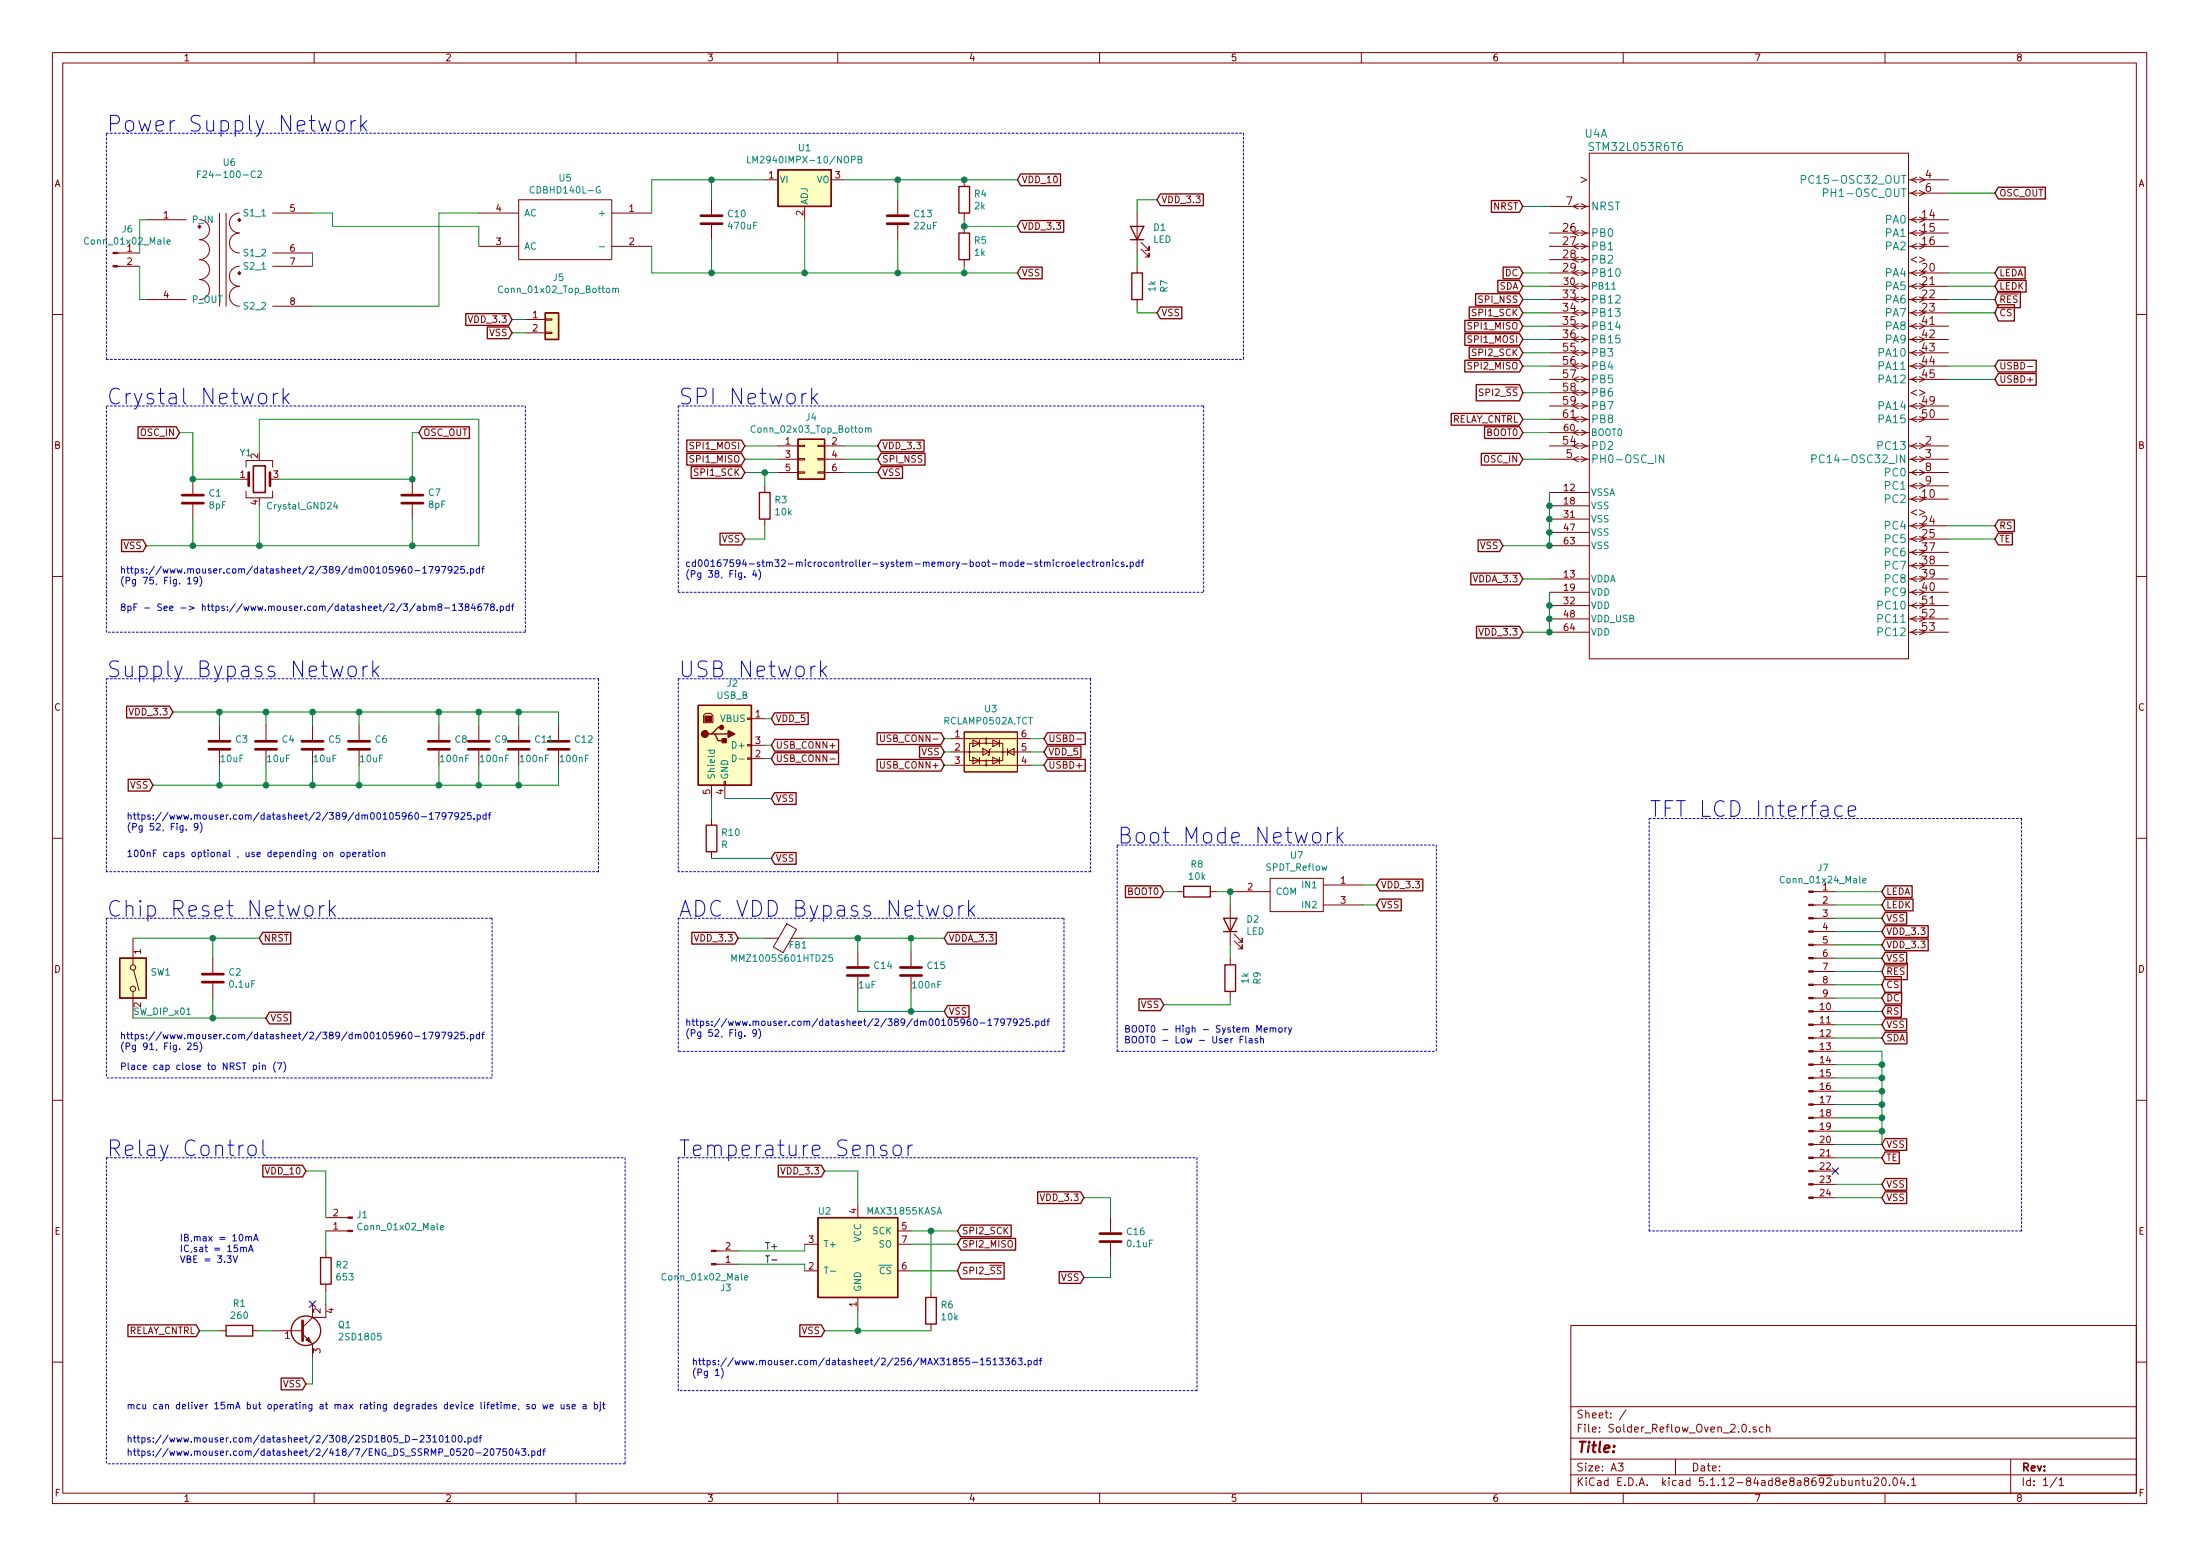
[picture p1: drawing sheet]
EESchema Schematic File Version 4
EELAYER 30 0
EELAYER END
$Descr A3 16535 11693
encoding utf-8
Sheet 1 1
Title ""
Date ""
Rev ""
Comp ""
Comment1 ""
Comment2 ""
Comment3 ""
Comment4 ""
$EndDescr
Text GLabel 11450 4750 0    50   Input ~ 0
VDD_3.3
Text GLabel 11300 4100 0    50   Input ~ 0
VSS
$Comp
L STM32L053R6T6:STM32L053R6T6 U4
U 1 1
P 11650 1350
F 0 "U4" H 12000 1700 60  0000 C CNN
F 1 "STM32L053R6T6" H 12300 1600 60  0000 C CNN
F 2 "Package_QFP:LQFP-64_10x10mm_P0.5mm" H 13150 1590 60  0001 C CNN
F 3 "" H 11650 1350 60  0000 C CNN
	1    11650 1350
	1    0    0    -1  
$EndComp
Wire Wire Line
	11650 4550 11650 4450
Wire Wire Line
	11650 4650 11650 4550
Connection ~ 11650 4550
Wire Wire Line
	11650 4650 11650 4750
Connection ~ 11650 4650
Wire Wire Line
	11650 4100 11650 4000
Wire Wire Line
	11650 4000 11650 3900
Connection ~ 11650 4000
Wire Wire Line
	11650 3900 11650 3800
Connection ~ 11650 3900
Wire Wire Line
	11650 3800 11650 3700
Connection ~ 11650 3800
Wire Wire Line
	11300 4100 11650 4100
Connection ~ 11650 4100
Wire Wire Line
	11450 4750 11650 4750
Connection ~ 11650 4750
$Comp
L Device:Crystal_GND24 Y1
U 1 1
P 1950 3600
F 0 "Y1" H 1800 3800 50  0000 L CNN
F 1 "Crystal_GND24" H 2000 3400 50  0000 L CNN
F 2 "Crystal:Crystal_SMD_3225-4Pin_3.2x2.5mm_HandSoldering" H 1950 3600 50  0001 C CNN
F 3 "~" H 1950 3600 50  0001 C CNN
	1    1950 3600
	1    0    0    -1  
$EndComp
Text Notes 900  4400 0    50   ~ 0
https://www.mouser.com/datasheet/2/389/dm00105960-1797925.pdf\n(Pg 75, Fig. 19)
$Comp
L Device:C C7
U 1 1
P 3100 3750
F 0 "C7" H 2985 3704 50  0000 R CNN
F 1 "8pF" H 2985 3795 50  0000 R CNN
F 2 "Capacitor_SMD:C_0805_2012Metric_Pad1.18x1.45mm_HandSolder" H 3138 3600 50  0001 C CNN
F 3 "~" H 3100 3750 50  0001 C CNN
	1    3100 3750
	-1   0    0    1   
$EndComp
Text GLabel 1100 4100 0    50   Input ~ 0
VSS
Wire Wire Line
	2100 3600 3100 3600
Wire Wire Line
	1100 4100 1450 4100
Wire Wire Line
	1450 4100 1950 4100
Wire Wire Line
	1950 4100 1950 3800
Connection ~ 1450 4100
Wire Wire Line
	1950 4100 3100 4100
Wire Wire Line
	3100 4100 3100 3900
Connection ~ 1950 4100
Wire Wire Line
	1950 3400 1950 3150
Wire Wire Line
	1950 3150 3600 3150
Wire Wire Line
	3600 3150 3600 4100
Wire Wire Line
	3600 4100 3100 4100
Connection ~ 3100 4100
Text GLabel 1350 3250 0    50   Input ~ 0
OSC_IN
Text GLabel 3150 3250 2    50   Input ~ 0
OSC_OUT
Wire Wire Line
	1450 4100 1450 3900
Wire Wire Line
	1450 3600 1800 3600
$Comp
L Device:C C1
U 1 1
P 1450 3750
F 0 "C1" H 1565 3796 50  0000 L CNN
F 1 "8pF" H 1565 3705 50  0000 L CNN
F 2 "Capacitor_SMD:C_0805_2012Metric_Pad1.18x1.45mm_HandSolder" H 1488 3600 50  0001 C CNN
F 3 "~" H 1450 3750 50  0001 C CNN
	1    1450 3750
	1    0    0    -1  
$EndComp
Wire Wire Line
	1350 3250 1450 3250
Wire Wire Line
	1450 3250 1450 3600
Connection ~ 1450 3600
Wire Wire Line
	3150 3250 3100 3250
Text Notes 900  4600 0    50   ~ 0
8pF - See -> https://www.mouser.com/datasheet/2/3/abm8-1384678.pdf
Text GLabel 11450 3450 0    50   Input ~ 0
OSC_IN
Wire Wire Line
	11450 3450 11650 3450
Text GLabel 15000 1450 2    50   Input ~ 0
OSC_OUT
Wire Wire Line
	15000 1450 14650 1450
Wire Notes Line
	800  3050 3950 3050
Wire Notes Line
	3950 3050 3950 4750
Wire Notes Line
	3950 4750 800  4750
Wire Notes Line
	800  4750 800  3050
Text Notes 800  3050 0    118  ~ 0
Crystal Network
Text GLabel 11450 1550 0    50   Input ~ 0
NRST
Wire Wire Line
	11450 1550 11650 1550
Wire Wire Line
	3100 3600 3100 3250
Connection ~ 3100 3600
$Comp
L Connector_Generic:Conn_02x03_Odd_Even J4
U 1 1
P 6050 3450
F 0 "J4" H 6100 3767 50  0000 C CNN
F 1 "Conn_02x03_Top_Bottom" H 6100 3676 50  0000 C CNN
F 2 "Connector_PinHeader_2.54mm:PinHeader_2x03_P2.54mm_Vertical" H 6050 3450 50  0001 C CNN
F 3 "~" H 6050 3450 50  0001 C CNN
	1    6050 3450
	1    0    0    -1  
$EndComp
Text GLabel 5600 3450 0    50   Input ~ 0
SPI1_MISO
Text GLabel 5600 3350 0    50   Input ~ 0
SPI1_MOSI
Text GLabel 5600 3550 0    50   Input ~ 0
SPI1_SCK
Text GLabel 6600 3350 2    50   Input ~ 0
VDD_3.3
Text GLabel 6600 3550 2    50   Input ~ 0
VSS
Text GLabel 6600 3450 2    50   Input ~ 0
SPI_NSS
Wire Wire Line
	5850 3450 5600 3450
Wire Wire Line
	6350 3550 6600 3550
Wire Wire Line
	6600 3450 6350 3450
Wire Wire Line
	6600 3350 6350 3350
Text GLabel 11450 2450 0    50   Input ~ 0
SPI1_MISO
Text GLabel 11450 2550 0    50   Input ~ 0
SPI1_MOSI
Text GLabel 11450 2350 0    50   Input ~ 0
SPI1_SCK
Text Notes 5100 3050 0    118  ~ 0
SPI Network
Text Notes 800  5100 0    118  ~ 0
Supply Bypass Network
Wire Notes Line
	800  6550 800  5100
Wire Notes Line
	4500 6550 800  6550
Wire Notes Line
	4500 5100 4500 6550
Wire Notes Line
	800  5100 4500 5100
Text Notes 950  6450 0    50   ~ 0
100nF caps optional , use depending on operation
Text Notes 950  6250 0    50   ~ 0
https://www.mouser.com/datasheet/2/389/dm00105960-1797925.pdf\n(Pg 52, Fig. 9)
Wire Wire Line
	3900 5900 4200 5900
Connection ~ 3900 5900
Wire Wire Line
	3900 5750 3900 5900
Wire Wire Line
	3900 5350 4200 5350
Connection ~ 3900 5350
Wire Wire Line
	3900 5450 3900 5350
Wire Wire Line
	3600 5350 3900 5350
Connection ~ 3600 5350
Wire Wire Line
	3600 5450 3600 5350
Wire Wire Line
	3600 5900 3900 5900
Connection ~ 3600 5900
Wire Wire Line
	3600 5750 3600 5900
Wire Wire Line
	3300 5900 3600 5900
Connection ~ 3300 5900
Wire Wire Line
	3300 5750 3300 5900
Wire Wire Line
	3300 5350 3600 5350
Connection ~ 3300 5350
Wire Wire Line
	3300 5450 3300 5350
Wire Wire Line
	2700 5350 3300 5350
Connection ~ 2700 5350
Wire Wire Line
	2700 5450 2700 5350
Wire Wire Line
	2700 5900 3300 5900
Connection ~ 2700 5900
Wire Wire Line
	2700 5750 2700 5900
Wire Wire Line
	2350 5900 2700 5900
Connection ~ 2350 5900
Wire Wire Line
	2350 5750 2350 5900
Wire Wire Line
	2350 5350 2700 5350
Connection ~ 2350 5350
Wire Wire Line
	2350 5450 2350 5350
Wire Wire Line
	2000 5350 2350 5350
Connection ~ 2000 5350
Wire Wire Line
	2000 5450 2000 5350
Wire Wire Line
	2000 5900 2350 5900
Connection ~ 2000 5900
Wire Wire Line
	2000 5750 2000 5900
Wire Wire Line
	1650 5900 2000 5900
Connection ~ 1650 5900
Wire Wire Line
	1650 5750 1650 5900
Wire Wire Line
	1650 5350 2000 5350
Connection ~ 1650 5350
Wire Wire Line
	1650 5450 1650 5350
Wire Wire Line
	4200 5900 4200 5750
Wire Wire Line
	1150 5900 1650 5900
Wire Wire Line
	4200 5350 4200 5450
Wire Wire Line
	1300 5350 1650 5350
$Comp
L Device:C C12
U 1 1
P 4200 5600
F 0 "C12" H 4315 5646 50  0000 L CNN
F 1 "100nF" H 4200 5500 50  0000 L CNN
F 2 "Capacitor_SMD:C_0805_2012Metric_Pad1.18x1.45mm_HandSolder" H 4238 5450 50  0001 C CNN
F 3 "~" H 4200 5600 50  0001 C CNN
	1    4200 5600
	1    0    0    -1  
$EndComp
$Comp
L Device:C C11
U 1 1
P 3900 5600
F 0 "C11" H 4015 5646 50  0000 L CNN
F 1 "100nF" H 3900 5500 50  0000 L CNN
F 2 "Capacitor_SMD:C_0805_2012Metric_Pad1.18x1.45mm_HandSolder" H 3938 5450 50  0001 C CNN
F 3 "~" H 3900 5600 50  0001 C CNN
	1    3900 5600
	1    0    0    -1  
$EndComp
$Comp
L Device:C C9
U 1 1
P 3600 5600
F 0 "C9" H 3715 5646 50  0000 L CNN
F 1 "100nF" H 3600 5500 50  0000 L CNN
F 2 "Capacitor_SMD:C_0805_2012Metric_Pad1.18x1.45mm_HandSolder" H 3638 5450 50  0001 C CNN
F 3 "~" H 3600 5600 50  0001 C CNN
	1    3600 5600
	1    0    0    -1  
$EndComp
$Comp
L Device:C C8
U 1 1
P 3300 5600
F 0 "C8" H 3415 5646 50  0000 L CNN
F 1 "100nF" H 3300 5500 50  0000 L CNN
F 2 "Capacitor_SMD:C_0805_2012Metric_Pad1.18x1.45mm_HandSolder" H 3338 5450 50  0001 C CNN
F 3 "~" H 3300 5600 50  0001 C CNN
	1    3300 5600
	1    0    0    -1  
$EndComp
$Comp
L Device:C C6
U 1 1
P 2700 5600
F 0 "C6" H 2815 5646 50  0000 L CNN
F 1 "10uF" H 2700 5500 50  0000 L CNN
F 2 "Capacitor_SMD:C_0805_2012Metric_Pad1.18x1.45mm_HandSolder" H 2738 5450 50  0001 C CNN
F 3 "~" H 2700 5600 50  0001 C CNN
	1    2700 5600
	1    0    0    -1  
$EndComp
$Comp
L Device:C C5
U 1 1
P 2350 5600
F 0 "C5" H 2465 5646 50  0000 L CNN
F 1 "10uF" H 2350 5500 50  0000 L CNN
F 2 "Capacitor_SMD:C_0805_2012Metric_Pad1.18x1.45mm_HandSolder" H 2388 5450 50  0001 C CNN
F 3 "~" H 2350 5600 50  0001 C CNN
	1    2350 5600
	1    0    0    -1  
$EndComp
$Comp
L Device:C C4
U 1 1
P 2000 5600
F 0 "C4" H 2115 5646 50  0000 L CNN
F 1 "10uF" H 2000 5500 50  0000 L CNN
F 2 "Capacitor_SMD:C_0805_2012Metric_Pad1.18x1.45mm_HandSolder" H 2038 5450 50  0001 C CNN
F 3 "~" H 2000 5600 50  0001 C CNN
	1    2000 5600
	1    0    0    -1  
$EndComp
$Comp
L Device:C C3
U 1 1
P 1650 5600
F 0 "C3" H 1765 5646 50  0000 L CNN
F 1 "10uF" H 1650 5500 50  0000 L CNN
F 2 "Capacitor_SMD:C_0805_2012Metric_Pad1.18x1.45mm_HandSolder" H 1688 5450 50  0001 C CNN
F 3 "~" H 1650 5600 50  0001 C CNN
	1    1650 5600
	1    0    0    -1  
$EndComp
Text GLabel 1150 5900 0    50   Input ~ 0
VSS
Text GLabel 1300 5350 0    50   Input ~ 0
VDD_3.3
Wire Notes Line
	800  6900 800  8100
Wire Notes Line
	3700 6900 3700 8100
Text Notes 900  8050 0    50   ~ 0
Place cap close to NRST pin (7)
Text Notes 800  6900 0    118  ~ 0
Chip Reset Network
Wire Notes Line
	3700 8100 800  8100
Wire Notes Line
	800  6900 3700 6900
Text Notes 900  7900 0    50   ~ 0
https://www.mouser.com/datasheet/2/389/dm00105960-1797925.pdf\n(Pg 91, Fig. 25)
Wire Wire Line
	1600 7050 1950 7050
Connection ~ 1600 7050
Wire Wire Line
	1600 7200 1600 7050
Wire Wire Line
	1600 7500 1600 7650
Wire Wire Line
	1000 7050 1600 7050
Connection ~ 1600 7650
Wire Wire Line
	2000 7650 1600 7650
Text GLabel 2000 7650 2    50   Input ~ 0
VSS
Text GLabel 1950 7050 2    50   Input ~ 0
NRST
Wire Wire Line
	1000 7650 1600 7650
$Comp
L Switch:SW_DIP_x01 SW1
U 1 1
P 1000 7350
F 0 "SW1" V 954 7480 50  0000 L CNN
F 1 "SW_DIP_x01" V 1250 7350 50  0000 L CNN
F 2 "Button_Switch_SMD:SW_Push_1P1T_NO_6x6mm_H9.5mm" H 1000 7350 50  0001 C CNN
F 3 "~" H 1000 7350 50  0001 C CNN
	1    1000 7350
	0    1    1    0   
$EndComp
$Comp
L Device:C C2
U 1 1
P 1600 7350
F 0 "C2" H 1715 7396 50  0000 L CNN
F 1 "0.1uF" H 1715 7305 50  0000 L CNN
F 2 "Capacitor_SMD:C_0805_2012Metric_Pad1.18x1.45mm_HandSolder" H 1638 7200 50  0001 C CNN
F 3 "~" H 1600 7350 50  0001 C CNN
	1    1600 7350
	1    0    0    -1  
$EndComp
Text GLabel 5800 5400 2    50   Input ~ 0
VDD_5
Wire Wire Line
	5800 5400 5750 5400
Text GLabel 5800 6000 2    50   Input ~ 0
VSS
Wire Wire Line
	5800 6000 5450 6000
Text GLabel 5800 5600 2    50   Input ~ 0
USB_CONN+
Text GLabel 5800 5700 2    50   Input ~ 0
USB_CONN-
$Comp
L Power_Protection:WE-TVS-82400102 U3
U 1 1
P 7450 5650
F 0 "U3" H 7450 5975 50  0000 C CNN
F 1 "RCLAMP0502A.TCT " H 7450 5884 50  0000 C CNN
F 2 "Package_TO_SOT_SMD:SOT-23-6" H 7450 5450 50  0001 C CNN
F 3 "https://katalog.we-online.de/pbs/datasheet/82400102.pdf" H 7450 5400 50  0001 C CNN
	1    7450 5650
	1    0    0    -1  
$EndComp
Text GLabel 7850 5750 2    50   Input ~ 0
USBD+
Text GLabel 7850 5550 2    50   Input ~ 0
USBD-
Text GLabel 7100 5750 0    50   Input ~ 0
USB_CONN+
Text GLabel 7100 5550 0    50   Input ~ 0
USB_CONN-
Text GLabel 7100 5650 0    50   Input ~ 0
VSS
Text GLabel 7850 5650 2    50   Input ~ 0
VDD_5
Wire Wire Line
	7100 5550 7150 5550
Wire Wire Line
	7100 5650 7150 5650
Wire Wire Line
	7100 5750 7150 5750
Wire Wire Line
	7750 5750 7850 5750
Wire Wire Line
	7850 5650 7750 5650
Wire Wire Line
	7850 5550 7750 5550
Wire Wire Line
	5800 5600 5750 5600
Wire Wire Line
	5800 5700 5750 5700
Wire Notes Line
	5100 5100 8200 5100
Wire Notes Line
	8200 6550 5100 6550
Text Notes 5100 5100 0    118  ~ 0
USB Network
$Comp
L Device:C C15
U 1 1
P 6850 7300
F 0 "C15" H 6965 7346 50  0000 L CNN
F 1 "100nF" H 6850 7200 50  0000 L CNN
F 2 "Capacitor_SMD:C_0805_2012Metric_Pad1.18x1.45mm_HandSolder" H 6888 7150 50  0001 C CNN
F 3 "~" H 6850 7300 50  0001 C CNN
	1    6850 7300
	1    0    0    -1  
$EndComp
$Comp
L Device:C C14
U 1 1
P 6450 7300
F 0 "C14" H 6565 7346 50  0000 L CNN
F 1 "1uF" H 6450 7200 50  0000 L CNN
F 2 "Capacitor_SMD:C_0805_2012Metric_Pad1.18x1.45mm_HandSolder" H 6488 7150 50  0001 C CNN
F 3 "~" H 6450 7300 50  0001 C CNN
	1    6450 7300
	1    0    0    -1  
$EndComp
Wire Wire Line
	6450 7450 6450 7600
Wire Wire Line
	6450 7600 6850 7600
Wire Wire Line
	6850 7600 6850 7450
Wire Wire Line
	6850 7150 6850 7050
Wire Wire Line
	6850 7050 6450 7050
Wire Wire Line
	6450 7050 6450 7150
Text GLabel 5550 7050 0    50   Input ~ 0
VDD_3.3
Text GLabel 7100 7050 2    50   Input ~ 0
VDDA_3.3
Text GLabel 7100 7600 2    50   Input ~ 0
VSS
Connection ~ 6450 7050
Wire Wire Line
	7100 7050 6850 7050
Connection ~ 6850 7050
Wire Wire Line
	7100 7600 6850 7600
Connection ~ 6850 7600
Text Notes 5150 7800 0    50   ~ 0
https://www.mouser.com/datasheet/2/389/dm00105960-1797925.pdf\n(Pg 52, Fig. 9)
Wire Notes Line
	8000 6900 8000 7900
Wire Notes Line
	8000 7900 5100 7900
Wire Notes Line
	5100 6900 8000 6900
Wire Notes Line
	5100 6900 5100 7900
Text Notes 5100 6900 0    118  ~ 0
ADC VDD Bypass Network
Text GLabel 11450 4350 0    50   Input ~ 0
VDDA_3.3
Wire Wire Line
	11450 4350 11650 4350
Text GLabel 11450 2250 0    50   Input ~ 0
SPI_NSS
$Comp
L Device:R R3
U 1 1
P 5750 3800
F 0 "R3" H 5820 3846 50  0000 L CNN
F 1 "10k" H 5820 3755 50  0000 L CNN
F 2 "Resistor_SMD:R_0805_2012Metric_Pad1.20x1.40mm_HandSolder" V 5680 3800 50  0001 C CNN
F 3 "~" H 5750 3800 50  0001 C CNN
	1    5750 3800
	1    0    0    -1  
$EndComp
Text GLabel 5600 4050 0    50   Input ~ 0
VSS
Wire Wire Line
	5600 4050 5750 4050
Wire Wire Line
	5750 4050 5750 3950
Wire Notes Line
	5100 3050 5100 4450
Text Notes 5150 4350 0    50   ~ 0
cd00167594-stm32-microcontroller-system-memory-boot-mode-stmicroelectronics.pdf\n(Pg 38, Fig. 4)
$Comp
L Device:Ferrite_Bead FB1
U 1 1
P 5900 7050
F 0 "FB1" V 5950 7150 50  0000 C CNN
F 1 "MMZ1005S601HTD25 " V 6050 7050 50  0000 C CNN
F 2 "Inductor_SMD:L_0805_2012Metric_Pad1.15x1.40mm_HandSolder" V 5830 7050 50  0001 C CNN
F 3 "~" H 5900 7050 50  0001 C CNN
	1    5900 7050
	0    1    1    0   
$EndComp
Wire Wire Line
	5550 7050 5750 7050
Wire Wire Line
	6050 7050 6450 7050
$Comp
L Connector:Conn_01x02_Male J1
U 1 1
P 2650 9250
F 0 "J1" H 2622 9132 50  0000 R CNN
F 1 "Conn_01x02_Male" H 2622 9223 50  0000 R CNN
F 2 "TerminalBlock_Phoenix:TerminalBlock_Phoenix_MKDS-1,5-2_1x02_P5.00mm_Horizontal" H 2650 9250 50  0001 C CNN
F 3 "~" H 2650 9250 50  0001 C CNN
	1    2650 9250
	-1   0    0    1   
$EndComp
$Comp
L Device:Q_NPN_BCEC Q1
U 1 1
P 2250 10000
F 0 "Q1" H 2538 10046 50  0000 L CNN
F 1 "2SD1805" H 2538 9955 50  0000 L CNN
F 2 "Package_TO_SOT_SMD:TO-252-3_TabPin4" H 2450 10100 50  0001 C CNN
F 3 "~" H 2250 10000 50  0001 C CNN
	1    2250 10000
	1    0    0    -1  
$EndComp
$Comp
L Device:R R1
U 1 1
P 1800 10000
F 0 "R1" V 1593 10000 50  0000 C CNN
F 1 "260" V 1684 10000 50  0000 C CNN
F 2 "Resistor_SMD:R_0805_2012Metric_Pad1.20x1.40mm_HandSolder" V 1730 10000 50  0001 C CNN
F 3 "~" H 1800 10000 50  0001 C CNN
	1    1800 10000
	0    1    1    0   
$EndComp
$Comp
L Device:R R2
U 1 1
P 2450 9550
F 0 "R2" H 2520 9596 50  0000 L CNN
F 1 "653" H 2520 9505 50  0000 L CNN
F 2 "Resistor_SMD:R_0805_2012Metric_Pad1.20x1.40mm_HandSolder" V 2380 9550 50  0001 C CNN
F 3 "~" H 2450 9550 50  0001 C CNN
	1    2450 9550
	1    0    0    -1  
$EndComp
Wire Wire Line
	1950 10000 2050 10000
Wire Wire Line
	2450 9700 2450 9800
NoConn ~ 2350 9800
Text GLabel 2300 10400 0    50   Input ~ 0
VSS
Text GLabel 1500 10000 0    50   Input ~ 0
RELAY_CNTRL
Wire Wire Line
	1500 10000 1650 10000
Wire Wire Line
	2300 10400 2350 10400
Wire Wire Line
	2350 10400 2350 10200
Text GLabel 2300 8800 0    50   Input ~ 0
VDD_10
Wire Wire Line
	2450 8800 2300 8800
Text Notes 950  10850 0    50   ~ 0
https://www.mouser.com/datasheet/2/308/2SD1805_D-2310100.pdf\n
Wire Notes Line
	800  8700 4700 8700
Wire Notes Line
	4700 11000 800  11000
Text Notes 800  8700 0    118  ~ 0
Relay Control
Wire Wire Line
	2450 9250 2450 9400
Wire Wire Line
	2450 8800 2450 9150
Text Notes 1350 9500 0    50   ~ 0
IB,max = 10mA\nIC,sat = 15mA\nVBE = 3.3V
Text Notes 950  10600 0    50   ~ 0
mcu can deliver 15mA but operating at max rating degrades device lifetime, so we use a bjt
Text Notes 950  10950 0    50   ~ 0
https://www.mouser.com/datasheet/2/418/7/ENG_DS_SSRMP_0520-2075043.pdf
Wire Notes Line
	800  8700 800  11000
Wire Notes Line
	4700 8700 4700 11000
$Comp
L Sensor_Temperature:MAX31855KASA U2
U 1 1
P 6450 9450
F 0 "U2" H 6200 9800 50  0000 C CNN
F 1 "MAX31855KASA" H 6800 9800 50  0000 C CNN
F 2 "Package_SO:SOIC-8_3.9x4.9mm_P1.27mm" H 7450 9100 50  0001 C CIN
F 3 "http://datasheets.maximintegrated.com/en/ds/MAX31855.pdf" H 6450 9450 50  0001 C CNN
	1    6450 9450
	1    0    0    -1  
$EndComp
Text GLabel 6200 8800 0    50   Input ~ 0
VDD_3.3
Wire Wire Line
	6200 8800 6450 8800
Wire Wire Line
	6450 8800 6450 9050
Text GLabel 6200 10000 0    50   Input ~ 0
VSS
Wire Wire Line
	6200 10000 6450 10000
Wire Wire Line
	6450 10000 6450 9850
Text GLabel 7200 9350 2    50   Input ~ 0
SPI2_MISO
Text GLabel 7200 9250 2    50   Input ~ 0
SPI2_SCK
Text GLabel 7200 9550 2    50   Input ~ 0
SPI2_~SS
Wire Wire Line
	6850 9350 7200 9350
Wire Wire Line
	7200 9550 6850 9550
$Comp
L Connector:Conn_01x02_Male J3
U 1 1
P 5350 9500
F 0 "J3" H 5458 9681 50  0000 C CNN
F 1 "Conn_01x02_Male" H 5300 9600 50  0000 C CNN
F 2 "TerminalBlock_Phoenix:TerminalBlock_Phoenix_MKDS-1,5-2_1x02_P5.00mm_Horizontal" H 5350 9500 50  0001 C CNN
F 3 "~" H 5350 9500 50  0001 C CNN
	1    5350 9500
	1    0    0    1   
$EndComp
Wire Notes Line
	5100 8700 9000 8700
Wire Notes Line
	9000 8700 9000 10450
Wire Notes Line
	9000 10450 5100 10450
Wire Notes Line
	5100 10450 5100 8700
Text GLabel 8150 9000 0    50   Input ~ 0
VDD_3.3
Text GLabel 8150 9600 0    50   Input ~ 0
VSS
$Comp
L Device:C C16
U 1 1
P 8350 9300
F 0 "C16" H 8465 9346 50  0000 L CNN
F 1 "0.1uF" H 8465 9255 50  0000 L CNN
F 2 "Capacitor_SMD:C_0805_2012Metric_Pad1.18x1.45mm_HandSolder" H 8388 9150 50  0001 C CNN
F 3 "~" H 8350 9300 50  0001 C CNN
	1    8350 9300
	1    0    0    -1  
$EndComp
Wire Wire Line
	8350 9150 8350 9000
Wire Wire Line
	8350 9000 8150 9000
Wire Wire Line
	8150 9600 8350 9600
Wire Wire Line
	8350 9600 8350 9450
Text Notes 5200 10350 0    50   ~ 0
https://www.mouser.com/datasheet/2/256/MAX31855-1513363.pdf\n(Pg 1)
Text Notes 5100 8700 0    118  ~ 0
Temperature Sensor
$Comp
L Device:C C10
U 1 1
P 5350 1650
F 0 "C10" H 5465 1696 50  0000 L CNN
F 1 "470uF" H 5465 1605 50  0000 L CNN
F 2 "Capacitor_THT:CP_Radial_D10.0mm_P7.50mm" H 5388 1500 50  0001 C CNN
F 3 "~" H 5350 1650 50  0001 C CNN
	1    5350 1650
	1    0    0    -1  
$EndComp
$Comp
L Device:C C13
U 1 1
P 6750 1650
F 0 "C13" H 6865 1696 50  0000 L CNN
F 1 "22uF" H 6865 1605 50  0000 L CNN
F 2 "Capacitor_SMD:C_0805_2012Metric_Pad1.18x1.45mm_HandSolder" H 6788 1500 50  0001 C CNN
F 3 "~" H 6750 1650 50  0001 C CNN
	1    6750 1650
	1    0    0    -1  
$EndComp
Wire Wire Line
	5350 1350 5350 1500
Wire Wire Line
	5750 1350 5350 1350
Connection ~ 5350 1350
Wire Wire Line
	6350 1350 6750 1350
Wire Wire Line
	6750 1350 6750 1500
Wire Wire Line
	5350 2050 5350 1800
Wire Wire Line
	5350 2050 6050 2050
Wire Wire Line
	6750 2050 6750 1800
Connection ~ 5350 2050
Wire Wire Line
	6050 1650 6050 2050
Connection ~ 6050 2050
Wire Wire Line
	6050 2050 6750 2050
Text GLabel 7650 1700 2    50   Input ~ 0
VDD_3.3
Text GLabel 7650 2050 2    50   Input ~ 0
VSS
Connection ~ 6750 2050
Wire Wire Line
	7650 1350 7250 1350
Connection ~ 6750 1350
Text GLabel 7650 1350 2    50   Input ~ 0
VDD_10
$Comp
L Regulator_Linear:LM317_TO39 U1
U 1 1
P 6050 1350
F 0 "U1" H 6050 1592 50  0000 C CNN
F 1 "LM2940IMPX-10/NOPB" H 6050 1501 50  0000 C CNN
F 2 "Package_TO_SOT_SMD:SOT-223" H 6050 1575 50  0001 C CIN
F 3 "http://www.ti.com/lit/ds/symlink/lm317.pdf" H 6050 1350 50  0001 C CNN
	1    6050 1350
	1    0    0    -1  
$EndComp
$Comp
L Device:R R4
U 1 1
P 7250 1500
F 0 "R4" H 7320 1546 50  0000 L CNN
F 1 "2k" H 7320 1455 50  0000 L CNN
F 2 "Resistor_SMD:R_0805_2012Metric_Pad1.20x1.40mm_HandSolder" V 7180 1500 50  0001 C CNN
F 3 "~" H 7250 1500 50  0001 C CNN
	1    7250 1500
	1    0    0    -1  
$EndComp
$Comp
L Device:R R5
U 1 1
P 7250 1850
F 0 "R5" H 7320 1896 50  0000 L CNN
F 1 "1k" H 7320 1805 50  0000 L CNN
F 2 "Resistor_SMD:R_0805_2012Metric_Pad1.20x1.40mm_HandSolder" V 7180 1850 50  0001 C CNN
F 3 "~" H 7250 1850 50  0001 C CNN
	1    7250 1850
	1    0    0    -1  
$EndComp
Connection ~ 7250 1350
Wire Wire Line
	7250 1350 6750 1350
Wire Wire Line
	6750 2050 7250 2050
Wire Wire Line
	7250 2000 7250 2050
Connection ~ 7250 2050
Wire Wire Line
	7250 2050 7650 2050
Wire Wire Line
	7650 1700 7250 1700
Wire Wire Line
	7250 1700 7250 1650
Connection ~ 7250 1700
Wire Notes Line
	800  2700 800  1000
Text Notes 800  1000 0    118  ~ 0
Power Supply Network
Text GLabel 11450 2650 0    50   Input ~ 0
SPI2_SCK
Text GLabel 11450 2750 0    50   Input ~ 0
SPI2_MISO
Text GLabel 11450 2950 0    50   Input ~ 0
SPI2_~SS
Wire Notes Line
	9050 3050 9050 4450
Wire Notes Line
	5100 3050 9050 3050
Wire Notes Line
	5100 4450 9050 4450
Text GLabel 15000 2850 2    50   Input ~ 0
USBD+
Text GLabel 15000 2750 2    50   Input ~ 0
USBD-
Wire Wire Line
	15000 2850 14650 2850
Wire Wire Line
	15000 2750 14650 2750
$Comp
L CDBHD140L-G:CDBHD140L-G U5
U 1 1
P 4350 1350
F 0 "U5" H 4450 1365 50  0000 C CNN
F 1 "CDBHD140L-G" H 4450 1274 50  0000 C CNN
F 2 "Package_TO_SOT_SMD:TO-269AA" H 4350 1350 50  0001 C CNN
F 3 "" H 4350 1350 50  0001 C CNN
	1    4350 1350
	-1   0    0    -1  
$EndComp
Wire Wire Line
	4900 1600 4900 1350
Wire Wire Line
	4900 1350 5350 1350
Wire Wire Line
	4900 1850 4900 2050
Wire Wire Line
	4900 2050 5350 2050
Wire Notes Line
	9350 1000 9350 2700
Wire Wire Line
	6050 9400 6050 9350
Wire Wire Line
	6050 9500 6050 9550
$Comp
L Connector:Conn_01x02_Male J6
U 1 1
P 850 1900
F 0 "J6" H 958 2081 50  0000 C CNN
F 1 "Conn_01x02_Male" H 958 1990 50  0000 C CNN
F 2 "TerminalBlock_Phoenix:TerminalBlock_Phoenix_MKDS-1,5-2_1x02_P5.00mm_Horizontal" H 850 1900 50  0001 C CNN
F 3 "~" H 850 1900 50  0001 C CNN
	1    850  1900
	1    0    0    -1  
$EndComp
Wire Wire Line
	6850 9250 7000 9250
$Comp
L F24-100-C2:F24-100-C2 U6
U 1 1
P 1650 1550
F 0 "U6" H 1725 1882 50  0000 C CNN
F 1 "F24-100-C2" H 1725 1791 50  0000 C CNN
F 2 "F24-100-C2:Transformer_Breve_TEZ-22x24" H 1650 1550 50  0001 C CNN
F 3 "" H 1650 1550 50  0001 C CNN
	1    1650 1550
	1    0    0    -1  
$EndComp
Wire Wire Line
	1050 1650 1100 1650
Wire Wire Line
	1050 1650 1050 1900
Wire Wire Line
	1050 2250 1100 2250
Wire Wire Line
	1050 2000 1050 2250
Wire Wire Line
	2350 2300 3300 2300
Wire Wire Line
	3300 1600 3600 1600
Wire Wire Line
	2350 1600 2500 1600
Wire Wire Line
	2500 1600 2500 1700
Wire Wire Line
	2500 1700 3600 1700
Wire Wire Line
	3600 1700 3600 1850
Wire Wire Line
	3300 1600 3300 2300
Wire Wire Line
	2350 2000 2350 1900
$Comp
L Connector:Conn_01x24_Male J7
U 1 1
P 13600 7800
F 0 "J7" H 13708 9081 50  0000 C CNN
F 1 "Conn_01x24_Male" H 13708 8990 50  0000 C CNN
F 2 "Connector_FFC-FPC:Hirose_FH12-24S-0.5SH_1x24-1MP_P0.50mm_Horizontal" H 13600 7800 50  0001 C CNN
F 3 "~" H 13600 7800 50  0001 C CNN
	1    13600 7800
	1    0    0    -1  
$EndComp
Wire Wire Line
	11450 2750 11650 2750
Wire Wire Line
	11450 2650 11650 2650
Wire Wire Line
	11450 2950 11650 2950
Wire Wire Line
	11450 2550 11650 2550
Wire Wire Line
	11450 2450 11650 2450
Wire Wire Line
	11450 2350 11650 2350
Wire Wire Line
	11450 2250 11650 2250
$Comp
L Device:R R6
U 1 1
P 7000 9850
F 0 "R6" H 7070 9896 50  0000 L CNN
F 1 "10k" H 7070 9805 50  0000 L CNN
F 2 "Resistor_SMD:R_0805_2012Metric_Pad1.20x1.40mm_HandSolder" V 6930 9850 50  0001 C CNN
F 3 "~" H 7000 9850 50  0001 C CNN
	1    7000 9850
	1    0    0    -1  
$EndComp
Wire Wire Line
	7000 10000 6450 10000
Connection ~ 6450 10000
Wire Wire Line
	7000 9700 7000 9250
Connection ~ 7000 9250
Wire Wire Line
	7000 9250 7200 9250
Wire Wire Line
	5600 3550 5750 3550
Text GLabel 11450 3150 0    50   Input ~ 0
RELAY_CNTRL
Wire Wire Line
	11450 3150 11650 3150
$Comp
L Connector_Generic:Conn_01x02 J5
U 1 1
P 4150 2400
F 0 "J5" H 4200 2717 50  0000 C CNN
F 1 "Conn_01x02_Top_Bottom" H 4200 2626 50  0000 C CNN
F 2 "Connector_PinHeader_2.54mm:PinHeader_1x02_P2.54mm_Vertical" H 4150 2400 50  0001 C CNN
F 3 "~" H 4150 2400 50  0001 C CNN
	1    4150 2400
	1    0    0    -1  
$EndComp
Text GLabel 3850 2400 0    50   Input ~ 0
VDD_3.3
Text GLabel 3850 2500 0    50   Input ~ 0
VSS
Wire Wire Line
	3850 2400 3950 2400
Wire Wire Line
	3950 2500 3850 2500
Wire Wire Line
	5550 9400 6050 9400
Wire Wire Line
	5550 9500 6050 9500
Text Label 5750 9500 0    50   ~ 0
T-
Text Label 5750 9400 0    50   ~ 0
T+
Text GLabel 14150 6700 2    50   Input ~ 0
LEDA
Text GLabel 14150 6800 2    50   Input ~ 0
LEDK
Text GLabel 14150 6900 2    50   Input ~ 0
VSS
Text GLabel 14150 7000 2    50   Input ~ 0
VDD_3.3
Text GLabel 14150 7100 2    50   Input ~ 0
VDD_3.3
Text GLabel 14150 7200 2    50   Input ~ 0
VSS
Text GLabel 14150 7300 2    50   Input ~ 0
~RES
Text GLabel 14150 7400 2    50   Input ~ 0
~CS
Text GLabel 14150 7500 2    50   Input ~ 0
DC
Text GLabel 14150 7600 2    50   Input ~ 0
RS
Text GLabel 14150 7700 2    50   Input ~ 0
VSS
Text GLabel 14150 7800 2    50   Input ~ 0
SDA
Text GLabel 14150 8700 2    50   Input ~ 0
TE
Text GLabel 14150 8900 2    50   Input ~ 0
VSS
Text GLabel 14150 9000 2    50   Input ~ 0
VSS
NoConn ~ 13800 8800
Wire Wire Line
	13800 6700 14150 6700
Wire Wire Line
	14150 6800 13800 6800
Wire Wire Line
	14150 6900 13800 6900
Wire Wire Line
	13800 7000 14150 7000
Wire Wire Line
	14150 7100 13800 7100
Wire Wire Line
	13800 7200 14150 7200
Wire Wire Line
	14150 7300 13800 7300
Wire Wire Line
	13800 7400 14150 7400
Wire Wire Line
	14150 7500 13800 7500
Wire Wire Line
	13800 7600 14150 7600
Wire Wire Line
	14150 7700 13800 7700
Wire Wire Line
	13800 7800 14150 7800
Wire Wire Line
	14150 7900 13800 7900
Wire Wire Line
	14150 8000 13800 8000
Wire Wire Line
	13800 8100 14150 8100
Wire Wire Line
	14150 8200 13800 8200
Wire Wire Line
	13800 8300 14150 8300
Wire Wire Line
	14150 8400 13800 8400
Wire Wire Line
	13800 8500 14150 8500
Wire Wire Line
	13800 8700 14150 8700
Wire Wire Line
	14150 8900 13800 8900
Wire Wire Line
	13800 9000 14150 9000
Text GLabel 11450 2150 0    50   Input ~ 0
SDA
Text GLabel 14150 8600 2    50   Input ~ 0
VSS
Wire Wire Line
	14150 7900 14150 8000
Wire Wire Line
	14150 8000 14150 8100
Connection ~ 14150 8000
Wire Wire Line
	14150 8100 14150 8200
Connection ~ 14150 8100
Wire Wire Line
	14150 8200 14150 8300
Connection ~ 14150 8200
Wire Wire Line
	14150 8300 14150 8400
Connection ~ 14150 8300
Wire Wire Line
	14150 8400 14150 8500
Connection ~ 14150 8400
Wire Wire Line
	14150 8600 14150 8500
Connection ~ 14150 8500
Wire Wire Line
	14150 8600 13800 8600
Wire Wire Line
	11450 2150 11650 2150
Text GLabel 11450 2050 0    50   Input ~ 0
DC
Wire Wire Line
	11450 2050 11650 2050
Text GLabel 15000 2050 2    50   Input ~ 0
LEDA
Text GLabel 15000 2150 2    50   Input ~ 0
LEDK
Wire Wire Line
	14650 2050 15000 2050
Wire Wire Line
	15000 2150 14650 2150
Text GLabel 15000 2250 2    50   Input ~ 0
~RES
Text GLabel 15000 2350 2    50   Input ~ 0
~CS
Wire Wire Line
	15000 2250 14650 2250
Wire Wire Line
	14650 2350 15000 2350
Text GLabel 15000 3950 2    50   Input ~ 0
RS
Wire Wire Line
	15000 3950 14650 3950
Text GLabel 15000 4050 2    50   Input ~ 0
TE
Wire Wire Line
	15000 4050 14650 4050
Text GLabel 11450 3250 0    50   Input ~ 0
BOOT0
Wire Wire Line
	11450 3250 11650 3250
Text GLabel 8750 6700 0    50   Input ~ 0
BOOT0
$Comp
L Device:R R8
U 1 1
P 9000 6700
F 0 "R8" V 8793 6700 50  0000 C CNN
F 1 "10k" V 8884 6700 50  0000 C CNN
F 2 "Resistor_SMD:R_0805_2012Metric_Pad1.20x1.40mm_HandSolder" V 8930 6700 50  0001 C CNN
F 3 "~" H 9000 6700 50  0001 C CNN
	1    9000 6700
	0    1    1    0   
$EndComp
Text GLabel 10350 6650 2    50   Input ~ 0
VDD_3.3
Text GLabel 10350 6800 2    50   Input ~ 0
VSS
$Comp
L Device:LED D2
U 1 1
P 9250 6950
F 0 "D2" V 9289 6832 50  0000 R CNN
F 1 "LED" V 9198 6832 50  0000 R CNN
F 2 "LED_SMD:LED_0805_2012Metric_Pad1.15x1.40mm_HandSolder" H 9250 6950 50  0001 C CNN
F 3 "~" H 9250 6950 50  0001 C CNN
	1    9250 6950
	0    -1   -1   0   
$EndComp
Wire Wire Line
	8850 6700 8750 6700
Wire Wire Line
	9150 6700 9250 6700
$Comp
L Device:R R9
U 1 1
P 9250 7350
F 0 "R9" V 9043 7350 50  0000 C CNN
F 1 "1k" V 9134 7350 50  0000 C CNN
F 2 "Resistor_SMD:R_0805_2012Metric_Pad1.20x1.40mm_HandSolder" V 9180 7350 50  0001 C CNN
F 3 "~" H 9250 7350 50  0001 C CNN
	1    9250 7350
	-1   0    0    1   
$EndComp
Wire Wire Line
	9250 7200 9250 7100
Wire Wire Line
	9250 6800 9250 6700
Text GLabel 8750 7550 0    50   Input ~ 0
VSS
Wire Wire Line
	8750 7550 9250 7550
Wire Wire Line
	9250 7550 9250 7500
Wire Notes Line
	10800 6350 10800 7900
Wire Notes Line
	8400 7900 8400 6350
Text Notes 8400 6350 0    118  ~ 0
Boot Mode Network
Text Notes 8450 7850 0    50   ~ 0
BOOT0 - High - System Memory\nBOOT0 - Low - User Flash
$Comp
L Device:LED D1
U 1 1
P 8550 1750
F 0 "D1" V 8589 1632 50  0000 R CNN
F 1 "LED" V 8498 1632 50  0000 R CNN
F 2 "LED_SMD:LED_0805_2012Metric_Pad1.15x1.40mm_HandSolder" H 8550 1750 50  0001 C CNN
F 3 "~" H 8550 1750 50  0001 C CNN
	1    8550 1750
	0    -1   -1   0   
$EndComp
$Comp
L Device:R R7
U 1 1
P 8550 2150
F 0 "R7" V 8343 2150 50  0000 C CNN
F 1 "1k" V 8434 2150 50  0000 C CNN
F 2 "Resistor_SMD:R_0805_2012Metric_Pad1.20x1.40mm_HandSolder" V 8480 2150 50  0001 C CNN
F 3 "~" H 8550 2150 50  0001 C CNN
	1    8550 2150
	-1   0    0    1   
$EndComp
Wire Wire Line
	8550 2000 8550 1900
Wire Wire Line
	8550 1600 8550 1500
Wire Wire Line
	8550 2350 8550 2300
Text GLabel 8700 1500 2    50   Input ~ 0
VDD_3.3
Wire Wire Line
	8700 1500 8550 1500
Text GLabel 8700 2350 2    50   Input ~ 0
VSS
Wire Wire Line
	8700 2350 8550 2350
Wire Notes Line
	800  2700 9350 2700
Wire Notes Line
	800  1000 9350 1000
Wire Notes Line
	12400 6150 15200 6150
Wire Notes Line
	15200 6150 15200 9250
Wire Notes Line
	15200 9250 12400 9250
Wire Notes Line
	12400 9250 12400 6150
Text Notes 12400 6150 0    118  ~ 0
TFT LCD Interface
$Comp
L SPDT_Reflow:SPDT_Reflow U7
U 1 1
P 9750 6500
F 0 "U7" H 9750 6575 50  0000 C CNN
F 1 "SPDT_Reflow" H 9750 6484 50  0000 C CNN
F 2 "SPDT:SPDT_Reflow" H 9750 6500 50  0001 C CNN
F 3 "" H 9750 6500 50  0001 C CNN
	1    9750 6500
	1    0    0    -1  
$EndComp
Connection ~ 9250 6700
Wire Wire Line
	10350 6800 10250 6800
Wire Wire Line
	10350 6650 10250 6650
Wire Notes Line
	8400 6350 10800 6350
Wire Notes Line
	8400 7900 10800 7900
Wire Wire Line
	5600 3350 5850 3350
Wire Wire Line
	5750 3650 5750 3550
Connection ~ 5750 3550
Wire Wire Line
	5750 3550 5850 3550
Wire Notes Line
	5100 5100 5100 6550
Wire Notes Line
	8200 5100 8200 6550
$Comp
L Connector:USB_B J2
U 1 1
P 5450 5600
F 0 "J2" H 5507 6067 50  0000 C CNN
F 1 "USB_B" H 5507 5976 50  0000 C CNN
F 2 "Connector_USB:USB_B_Lumberg_2411_02_Horizontal" H 5600 5550 50  0001 C CNN
F 3 " ~" H 5600 5550 50  0001 C CNN
	1    5450 5600
	1    0    0    -1  
$EndComp
$Comp
L Device:R R10
U 1 1
P 5350 6300
F 0 "R10" H 5420 6346 50  0000 L CNN
F 1 "R" H 5420 6255 50  0000 L CNN
F 2 "Resistor_SMD:R_0805_2012Metric_Pad1.20x1.40mm_HandSolder" V 5280 6300 50  0001 C CNN
F 3 "~" H 5350 6300 50  0001 C CNN
	1    5350 6300
	1    0    0    -1  
$EndComp
Text GLabel 5800 6450 2    50   Input ~ 0
VSS
Wire Wire Line
	5350 6150 5350 6000
Wire Wire Line
	5350 6450 5800 6450
$EndSCHEMATC
